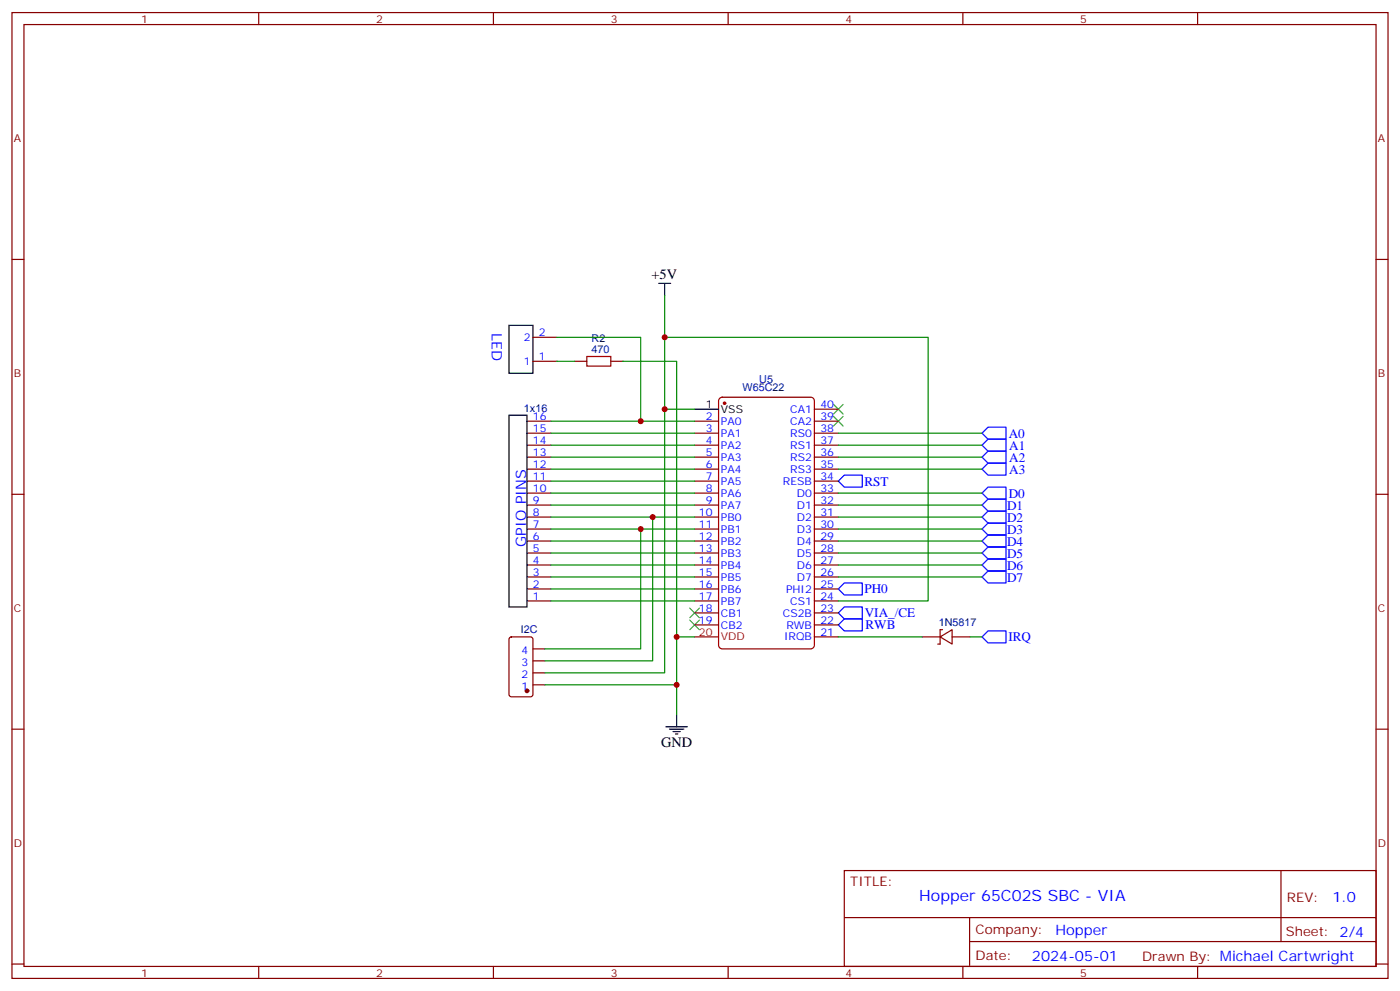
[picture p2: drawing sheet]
<svg xmlns="http://www.w3.org/2000/svg" width="412mm" height="292mm" viewBox="0 0 412 292" stroke-linecap="round" stroke-linejoin="round" font-family="sans-serif">
<g fill="none" stroke="#870000" stroke-width=".35">
<path d="M3.5 3.7h405.4v284.3h-405.4zM7.1 7.2h398.2v277.3h-398.2zM76.2 3.7v3.5M145.3 3.7v3.5M214.5 3.7v3.5M283.6 3.7v3.5M352.8 3.7v3.5M3.5 76.4h3.6M405.3 76.4h3.6M157 99.3h7M157 106.4h7M169.3 106.4h3.6"/>
<path d="M179.9 106.4h3.5M155.2 138.1h7.1M155.2 134.6h7.1M155.2 131.1h7.1M155.2 127.5h7.1M155.2 124h7.1M204.6 138.1h7.1M204.6 134.6h7.1M204.6 131.1h7.1M204.6 127.5h7.1M204.6 124h7.1M239.9 138.1h7"/>
<path d="M239.9 134.6h7M239.9 131.1h7M239.9 127.5h7M239.9 124h7M239.9 120.5h7M3.5 145.5h3.6M155.2 159.3h7.1M155.2 155.8h7.1M155.2 152.2h7.1M155.2 148.7h7.1M155.2 145.2h7.1M155.2 141.6h7.1"/>
<path d="M204.6 159.3h7.1M204.6 155.8h7.1M204.6 152.2h7.1M204.6 148.7h7.1M204.6 145.2h7.1M204.6 141.6h7.1M239.9 159.3h7M239.9 155.8h7M239.9 152.2h7M239.9 148.7h7M239.9 145.2h7M239.9 141.6h7"/>
<path d="M405.3 145.5h3.6M155.2 176.9h7.1M155.2 173.4h7.1M155.2 169.9h7.1M155.2 166.3h7.1M155.2 162.8h7.1M204.6 176.9h7.1M204.6 173.4h7.1M204.6 169.9h7.1M204.6 166.3h7.1M204.6 162.8h7.1M239.9 176.9h7"/>
<path d="M239.9 173.4h7M239.9 169.9h7M239.9 166.3h7M239.9 162.8h7M150.2 187.7l.4-.2h5.7l.6 .4 .1 16.5-.5 .7h-5.9l-.6-.4-.1-16.5zM157 198.1h3.5M157 194.6h3.5M157 191h3.5M204.6 180.4h7.1M204.6 184h7.1M239.9 187.5h7M239.9 180.4h7"/>
<path d="M239.9 184h7M271.6 187.5h5.3M276.9 187.5l3.6-2.1v4.2zM277.6 185.4h-.7v4.2h-.7M280.5 187.5h5.3M3.5 214.7h3.6M157 201.6h3.5M405.3 214.7h3.6M248.7 256.3h156.6v28.2h-156.6zM377.3 256.3v20.9M248.7 270.1h156.5M285.6 277.2h119.6"/>
<path d="M285.6 270.1v14.2M3.5 283.8h3.6M76.2 284.5v3.5M145.3 284.5v3.5M214.5 284.5v3.5M283.6 284.5v3.5M352.8 284.5v3.5M405.3 283.8h3.6"/>
</g>
<path d="M149.9 95.8h7.1v14.1h-7.1zM194 83.4h3.6M195.8 83.4v3.6M149.9 122.2h5.3v56.5h-5.3zM204.6 120.5h7.1M196.1 214h6.4M197.2 214.7h4.2M198.3 215.4h2.1M199 216.1h.7M199.3 210.4v3.6" fill="none" stroke="#000" stroke-width=".35"/>
<path d="M172.9 105h7v2.8h-7z" fill="none" stroke="#a10000" stroke-width=".35"/>
<g fill="none" stroke="#00f" stroke-width=".35">
<path d="M289.3 134.6l1.7-1.8h5.3v3.5h-5.3zM289.3 127.5l1.7-1.7h5.3v3.5h-5.3zM291 136.3h5.3v3.6h-5.3l-1.7-1.8zM291 129.3h5.3v3.5h-5.3l-1.7-1.7zM246.9 141.6l1.8-1.7h5.3v3.5h-5.3zM289.3 159.3l1.7-1.8h5.3v3.5h-5.3zM289.3 152.2l1.7-1.7h5.3v3.5h-5.3zM289.3 145.2l1.7-1.8h5.3v3.5h-5.3zM291 154h5.3v3.5h-5.3l-1.7-1.7zM291 146.9h5.3v3.6h-5.3l-1.7-1.8zM248.7 171.6h5.3v3.6h-5.3l-1.8-1.8zM289.3 166.3l1.7-1.7h5.3v3.5h-5.3z"/>
<path d="M291 168.1h5.3v3.5h-5.3l-1.7-1.7zM291 161h5.3v3.6h-5.3l-1.7-1.8zM246.9 184l1.8-1.8h5.3v3.5h-5.3zM246.9 180.4l1.8-1.7h5.3v3.5h-5.3zM289.3 187.5l1.7-1.8h5.3v3.6h-5.3z"/>
</g>
<path d="M245.5 119.1l2.9 2.8M248.4 119.1l-2.9 2.8M245.5 122.6l2.9 2.8M248.4 122.6l-2.9 2.8M203.2 179l2.8 2.9M206 179l-2.8 2.9M203.2 182.6l2.8 2.8M206 182.6l-2.8 2.8" fill="none" stroke="#3c3" stroke-width=".35"/>
<circle cx="155.2" cy="203.4" r=".53" fill="#870000" stroke="#870000" stroke-width=".35"/>
<circle cx="213.4" cy="118.7" r=".35" fill="#900" stroke="#900" stroke-width=".35"/>
<path d="M211.9 117.4l.8-.5h26.1l.7 .3 .3 .5 .1 72.3-.2 .6-.6 .4h-26.4l-.6-.2-.4-.5v-72.3z" fill="none" stroke="#900" stroke-width=".35"/>
<path d="M204.6 187.5h7.1" fill="none" stroke="#f00" stroke-width=".35"/>
<g fill="none" stroke="#008700" stroke-width=".35">
<path d="M164 99.3h24.7v24.7M195.8 87v33.5h8.8M195.8 99.3h77.6v77.6h-26.5M164 106.4h5.3M183.4 106.4h15.9v81.1M162.3 124h42.3M162.3 127.5h42.3M162.3 131.1h42.3M162.3 134.6h42.3M162.3 138.1h42.3M195.8 120.5v77.6h-35.3M246.9 127.5h42.4"/>
<path d="M246.9 131.1h42.4M246.9 134.6h42.4M246.9 138.1h42.4M162.3 141.6h42.3M162.3 145.2h42.3M162.3 148.7h42.3M162.3 152.2h42.3M162.3 155.8h42.3M162.3 159.3h42.3M188.7 155.8v35.2h-28.2M192.3 152.2v42.4h-31.8M246.9 145.2h42.4"/>
<path d="M246.9 148.7h42.4M246.9 152.2h42.4M246.9 155.8h42.4M246.9 159.3h42.4M162.3 162.8h42.3M162.3 166.3h42.3M162.3 169.9h42.3M162.3 173.4h42.3M162.3 176.9h42.3M246.9 162.8h42.4M246.9 166.3h42.4M246.9 169.9h42.4"/>
<path d="M204.6 187.5h-5.3v22.9M246.9 187.5h24.7M285.8 187.5h3.5M160.5 201.6h38.8"/>
</g>
<g fill="#c00">
<circle cx="195.8" cy="120.5" r=".88"/>
<circle cx="192.3" cy="152.2" r=".88"/>
<circle cx="188.7" cy="155.8" r=".88"/>
<circle cx="199.3" cy="187.5" r=".88"/>
<circle cx="188.7" cy="124" r=".88"/>
<circle cx="195.8" cy="99.3" r=".88"/>
<circle cx="199.3" cy="201.6" r=".88"/>
</g>
<text font-size="4.6" fill="#00f" x="270.8" y="265.3">Hopper 65C02S SBC - VIA</text>
<g font-size="4.2">
<text x="191.9" y="82.2">+5V</text>
<text x="194.7" y="220">GND</text>
</g>
<g font-size="4.2" fill="#00f">
<text x="144.9" y="98.1" transform="rotate(90 144.9 98.1)">LED</text>
<text x="155" y="160.9" transform="rotate(-90 155 160.9)">GPIO PINS</text>
<text x="392.5" y="265.6">1.0</text>
<text x="310.9" y="275.1">Hopper</text>
<text x="304" y="282.9">2024-05-01</text>
</g>
<g font-size="3.9" fill="#00f">
<text x="297.2" y="128.8">A0</text>
<text x="297.3" y="135.9">A2</text>
<text x="297.3" y="132.4">A1</text>
<text x="254.7" y="143">RST</text>
<text x="297.3" y="139.5">A3</text>
<text x="297.2" y="146.5">D0</text>
<text x="296.7" y="153.7">D2</text>
<text x="296.7" y="150.2">D1</text>
<text x="296.7" y="160.8">D4</text>
<text x="296.7" y="157.2">D3</text>
<text x="296.7" y="167.8">D6</text>
<text x="296.7" y="164.3">D5</text>
<text x="296.7" y="171.4">D7</text>
<text x="254.6" y="174.6">PH0</text>
<text x="254.7" y="181.8">VIA_/CE</text>
<text x="254.9" y="185.3">RWB</text>
<text x="297" y="188.8">IRQ</text>
</g>
<g font-size="3.9" fill="#800">
<text x="250.5" y="260.9">TITLE:</text>
<text x="379.1" y="265.6">REV:</text>
<text x="287.4" y="275.1">Company:</text>
<text x="378.7" y="275.7">Sheet: 2/4</text>
<text x="287.4" y="282.8">Date:</text>
<text x="336.4" y="282.8">Drawn By: Michael Cartwright</text>
</g>
<g font-size="3.2" fill="#800">
<text x="41.6" y="6.7">1</text>
<text x="110.8" y="6.7">2</text>
<text x="179.9" y="6.7">3</text>
<text x="249.1" y="6.7">4</text>
<text x="318.2" y="6.7">5</text>
<text x="4.1" y="41.8">A</text>
<text x="405.9" y="41.8">A</text>
<text x="4.1" y="110.9">B</text>
<text x="405.9" y="110.9">B</text>
<text x="4.1" y="180.1">C</text>
<text x="405.9" y="180.1">C</text>
<text x="4.1" y="249.2">D</text>
<text x="405.9" y="249.2">D</text>
<text x="41.6" y="287.5">1</text>
<text x="110.8" y="287.5">2</text>
<text x="179.9" y="287.5">3</text>
<text x="249.1" y="287.5">4</text>
<text x="318.2" y="287.5">5</text>
</g>
<g font-size="3.2" fill="#00f">
<text x="154.3" y="100.4">2</text>
<text x="158.7" y="99">2</text>
<text x="154.3" y="107.4">1</text>
<text x="158.7" y="106">1</text>
<text x="157" y="123.6">16</text>
<text x="207.9" y="123.6">2</text>
<text x="212.4" y="125.1">PA0</text>
<text x="232.8" y="121.5">CA1</text>
<text x="232.8" y="125.1">CA2</text>
<text x="241.7" y="120.1">40</text>
<text x="241.7" y="123.6">39</text>
<text x="157" y="130.7">14</text>
<text x="157" y="127.2">15</text>
<text x="207.9" y="130.7">4</text>
<text x="207.9" y="127.2">3</text>
<text x="212.4" y="128.6">PA1</text>
<text x="232.8" y="128.6">RS0</text>
<text x="241.7" y="127.2">38</text>
<text x="241.7" y="130.7">37</text>
<text x="157" y="137.8">12</text>
<text x="157" y="134.2">13</text>
<text x="207.9" y="137.8">6</text>
<text x="207.9" y="134.2">5</text>
<text x="212.4" y="135.6">PA3</text>
<text x="212.4" y="132.1">PA2</text>
<text x="232.8" y="132.1">RS1</text>
<text x="232.8" y="135.6">RS2</text>
<text x="241.7" y="134.2">36</text>
<text x="241.7" y="137.8">35</text>
<text x="157" y="141.3">11</text>
<text x="207.9" y="141.3">7</text>
<text x="212.4" y="142.7">PA5</text>
<text x="212.4" y="139.2">PA4</text>
<text x="230.6" y="142.7">RESB</text>
<text x="232.8" y="139.2">RS3</text>
<text x="241.7" y="141.3">34</text>
<text x="157" y="148.3">9</text>
<text x="157" y="144.8">10</text>
<text x="207.9" y="148.3">9</text>
<text x="207.9" y="144.8">8</text>
<text x="212.4" y="149.8">PA7</text>
<text x="212.4" y="146.2">PA6</text>
<text x="234.7" y="146.2">D0</text>
<text x="234.7" y="149.8">D1</text>
<text x="241.7" y="144.8">33</text>
<text x="241.7" y="148.3">32</text>
<text x="157" y="155.4">7</text>
<text x="157" y="151.9">8</text>
<text x="205.9" y="155.4">11</text>
<text x="205.9" y="151.9">10</text>
<text x="212.4" y="153.3">PB0</text>
<text x="234.7" y="153.3">D2</text>
<text x="241.7" y="151.9">31</text>
<text x="241.7" y="155.4">30</text>
<text x="157" y="158.9">6</text>
<text x="205.9" y="158.9">12</text>
<text x="212.4" y="160.3">PB2</text>
<text x="212.4" y="156.8">PB1</text>
<text x="234.7" y="156.8">D3</text>
<text x="234.7" y="160.3">D4</text>
<text x="241.7" y="158.9">29</text>
<text x="157" y="166">4</text>
<text x="157" y="162.5">5</text>
<text x="205.9" y="166">14</text>
<text x="205.9" y="162.5">13</text>
<text x="212.4" y="167.4">PB4</text>
<text x="212.4" y="163.9">PB3</text>
<text x="234.7" y="163.9">D5</text>
<text x="234.7" y="167.4">D6</text>
<text x="241.7" y="162.5">28</text>
<text x="241.7" y="166">27</text>
<text x="157" y="173">2</text>
<text x="157" y="169.5">3</text>
<text x="205.9" y="173">16</text>
<text x="205.9" y="169.5">15</text>
<text x="212.4" y="170.9">PB5</text>
<text x="234.7" y="170.9">D7</text>
<text x="241.7" y="169.5">26</text>
<text x="241.7" y="173">25</text>
<text x="157" y="176.6">1</text>
<text x="205.9" y="176.6">17</text>
<text x="212.4" y="178">PB7</text>
<text x="212.4" y="174.4">PB6</text>
<text x="231.5" y="174.4">PHI2</text>
<text x="232.8" y="178">CS1</text>
<text x="241.7" y="176.6">24</text>
<text x="205.9" y="183.6">19</text>
<text x="205.9" y="180.1">18</text>
<text x="212.4" y="185">CB2</text>
<text x="212.4" y="181.5">CB1</text>
<text x="230.6" y="181.5">CS2B</text>
<text x="231.7" y="185">RWB</text>
<text x="241.7" y="180.1">23</text>
<text x="241.7" y="183.6">22</text>
<text x="231" y="188.6">IRQB</text>
<text x="241.7" y="187.1">21</text>
<text x="153.7" y="196">3</text>
<text x="153.7" y="192.4">4</text>
<text x="153.7" y="203">1</text>
<text x="153.7" y="199.5">2</text>
</g>
<g font-size="3.2" fill="#000080">
<text x="174.3" y="100.7">R2</text>
<text x="174.3" y="103.9">470</text>
<text x="223.7" y="112.7">U5</text>
<text x="218.7" y="115.2">W65C22</text>
<text x="154.4" y="121.2">1x16</text>
<text x="276.6" y="184.3">1N5817</text>
<text x="153.5" y="186.4">I2C</text>
</g>
<g font-size="3.2">
<text x="207.9" y="120.1">1</text>
<text x="212.4" y="121.5">VSS</text>
</g>
<g font-size="3.2" fill="#f00">
<text x="205.9" y="187.1">20</text>
<text x="212.4" y="188.6">VDD</text>
</g>
</svg>
